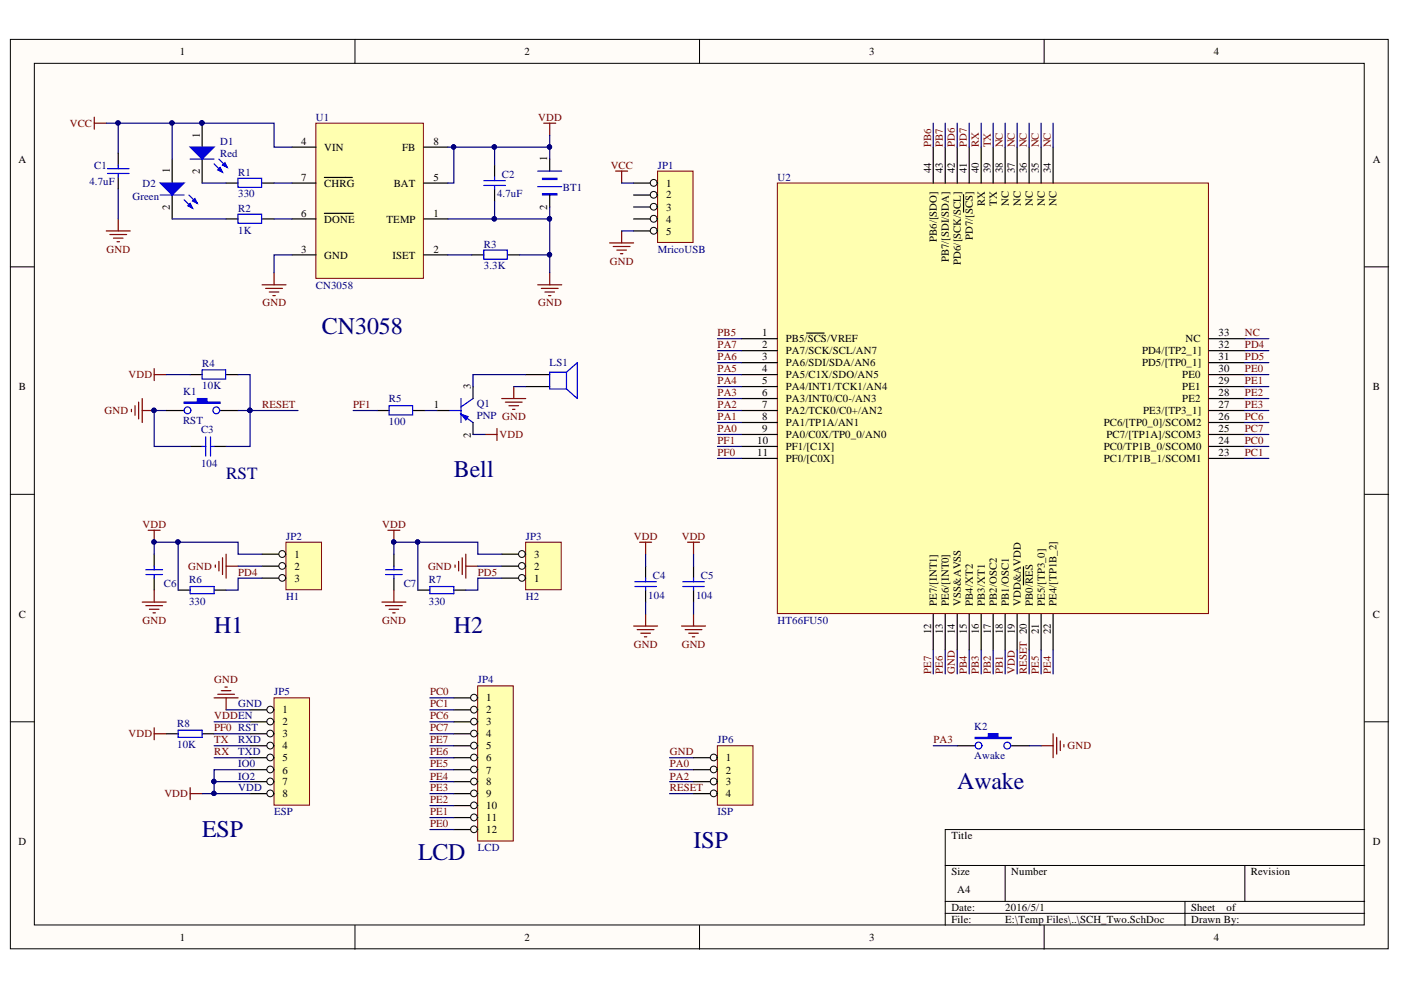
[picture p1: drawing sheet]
# Altium project PCB_Two.PrjPCB
1 sheet, 30 parts. Net scope: global (net labels, ports and power ports of the same name join across sheets).
Board file: PCB_Two.PcbDoc

## Sheet SCH_Two.SchDoc
size A4

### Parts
BT1  BATTERY_1  [AAA Battery]  (value not drawn)
C1  4.7uF  [0805]
C2  4.7uF  [0805]
C3  value 104  [0603]  (hidden comment: Cap)
C4  104  [0603]
C5  104  [0603]
C6  CAP_1  [0603]  (value not drawn)
C7  CAP_1  [0603]  (value not drawn)
D1  Red  [0603]
D2  Green  [0603]
JP1  MricoUSB  [MircoUSB]
JP2  H1  [A3144]
JP3  H2  [A3144]
JP4  LCD  [LCD1621]
JP5  ESP  [ESP8266-11]
JP6  ISP  [SIP4]
K1  RST  [KEY-SMT]
K2  Awake  [KEY-SMT]
LS1  SPEAKER  [Buzzer-Small]  (value not drawn)
Q1  PNP  [SOT-23]
R1  330  [0603]
R2  1K  [0603]
R3  3.3K  [0603]
R4  value 10K  [0603]  (hidden comment: Res1)
R5  100  [0603]
R6  330  [0603]
R7  330  [0603]
R8  10K  [0603]
U1  CN3058  [SO-8]
U2  HT66FU50  [LQFP44]

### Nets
GND: BT1.2(-) C1.1 C2.1 C3.1 C4.1 C5.1 C6.1 C7.1 JP1.5 JP2.2 JP3.2 JP5.1 JP6.1 K1.1 K2.2 LS1.2 R3.2 U1.1(TEMP) U1.3(GND) U2.14(VSS&AVSS)
VCC: C1.2 D1.1(A) D2.1(A) JP1.1 U1.4(VIN)
VDD: BT1.1(+) C2.2 C4.2 C5.2 C6.2 C7.2 JP2.1 JP3.3 JP5.2 JP5.6 JP5.7 JP5.8 Q1.2(EMITTER) R4.1 R6.1 R7.1 R8.1 U1.5(BAT) U1.8(FB) U2.19(VDD&AVDD)
NC: U2.33(NC) U2.34(NC) U2.35(NC) U2.36(NC) U2.37(NC) U2.38(NC)
PA0: JP6.2 U2.9(PA0/C0X/TP0_0/AN0)
PA1: U2.8(PA1/TP1A/AN1)
PA2: JP6.3 U2.7(PA2/TCK0/C0+/AN2)
PA3: K2.1 U2.6(PA3/INT0/C0-/AN3)
PA4: U2.5(PA4/INT1/TCK1/AN4)
PA5: U2.4(PA5/C1X/SDO/AN5)
PA6: U2.3(PA6/SDI/SDA/AN6)
PA7: U2.2(PA7/SCK/SCL/AN7)
PB1: U2.18(PB1/OSC1)
PB2: U2.17(PB2/OSC2)
PB3: U2.16(PB3/XT1)
PB4: U2.15(PB4/XT2)
PB5: U2.1(PB5/~{SCS}/VREF)
PB6: U2.44(PB6/[SDO])
PB7: U2.43(PB7/[SDI/SDA])
PC0: JP4.1 U2.24(PC0/TP1B_0/SCOM0)
PC1: JP4.2 U2.23(PC1/TP1B_1/SCOM1)
PC6: JP4.3 U2.26(PC6/[TP0_0]/SCOM2)
PC7: JP4.4 U2.25(PC7/[TP1A]/SCOM3)
PD4: JP2.3 R6.2 U2.32(PD4/[TP2_1])
PD5: JP3.1 R7.2 U2.31(PD5/[TP0_1])
PD6: U2.42(PD6/[SCK/SCL])
PD7: U2.41(PD7/[~{SCS}])
PE0: JP4.12 U2.30(PE0)
PE1: JP4.11 U2.29(PE1)
PE2: JP4.10 U2.28(PE2)
PE3: JP4.9 U2.27(PE3/[TP3_1])
PE4: JP4.8 U2.22(PE4/[TP1B_2])
PE5: JP4.7 U2.21(PE5/[TP3_0])
PE6: JP4.6 U2.13(PE6/[INT0])
PE7: JP4.5 U2.12(PE7/[INT1])
PF0: JP5.3 R8.2 U2.11(PF0/[C0X])
PF1: R5.2 U2.10(PF1/[C1X])
RESET: C3.2 JP6.4 K1.2 R4.2 U2.20(PB0/~{RES})
RX: JP5.5 U2.40(RX)
TX: JP5.4 U2.39(TX)
NetD1_2: D1.2(K) R1.1
NetD2_2: D2.2(K) R2.1
NetLS1_1: LS1.1 Q1.3(COLLECTOR)
NetQ1_1: Q1.1(BASE) R5.1
NetR1_2: R1.2 U1.7(~{CHRG})
NetR2_2: R2.2 U1.6(~{DONE})
NetR3_1: R3.1 U1.2(ISET)

Not connected (* = marked no-connect by the designer): JP1 2 3 4

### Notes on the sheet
- CN3058
- (near C3) RST
- (near Q1) Bell
- (near R6) H1
- (near R7) H2
- (near JP5) GND
- EN
- (near JP5) RST
- (near JP5) RXD
- (near JP5) TXD
- (near JP5) IO0
- (near JP5) IO2
- (near JP5) VDD
- (near K2) Awake
- (near JP5) ESP
- (near JP6) ISP
- (near JP4) LCD
